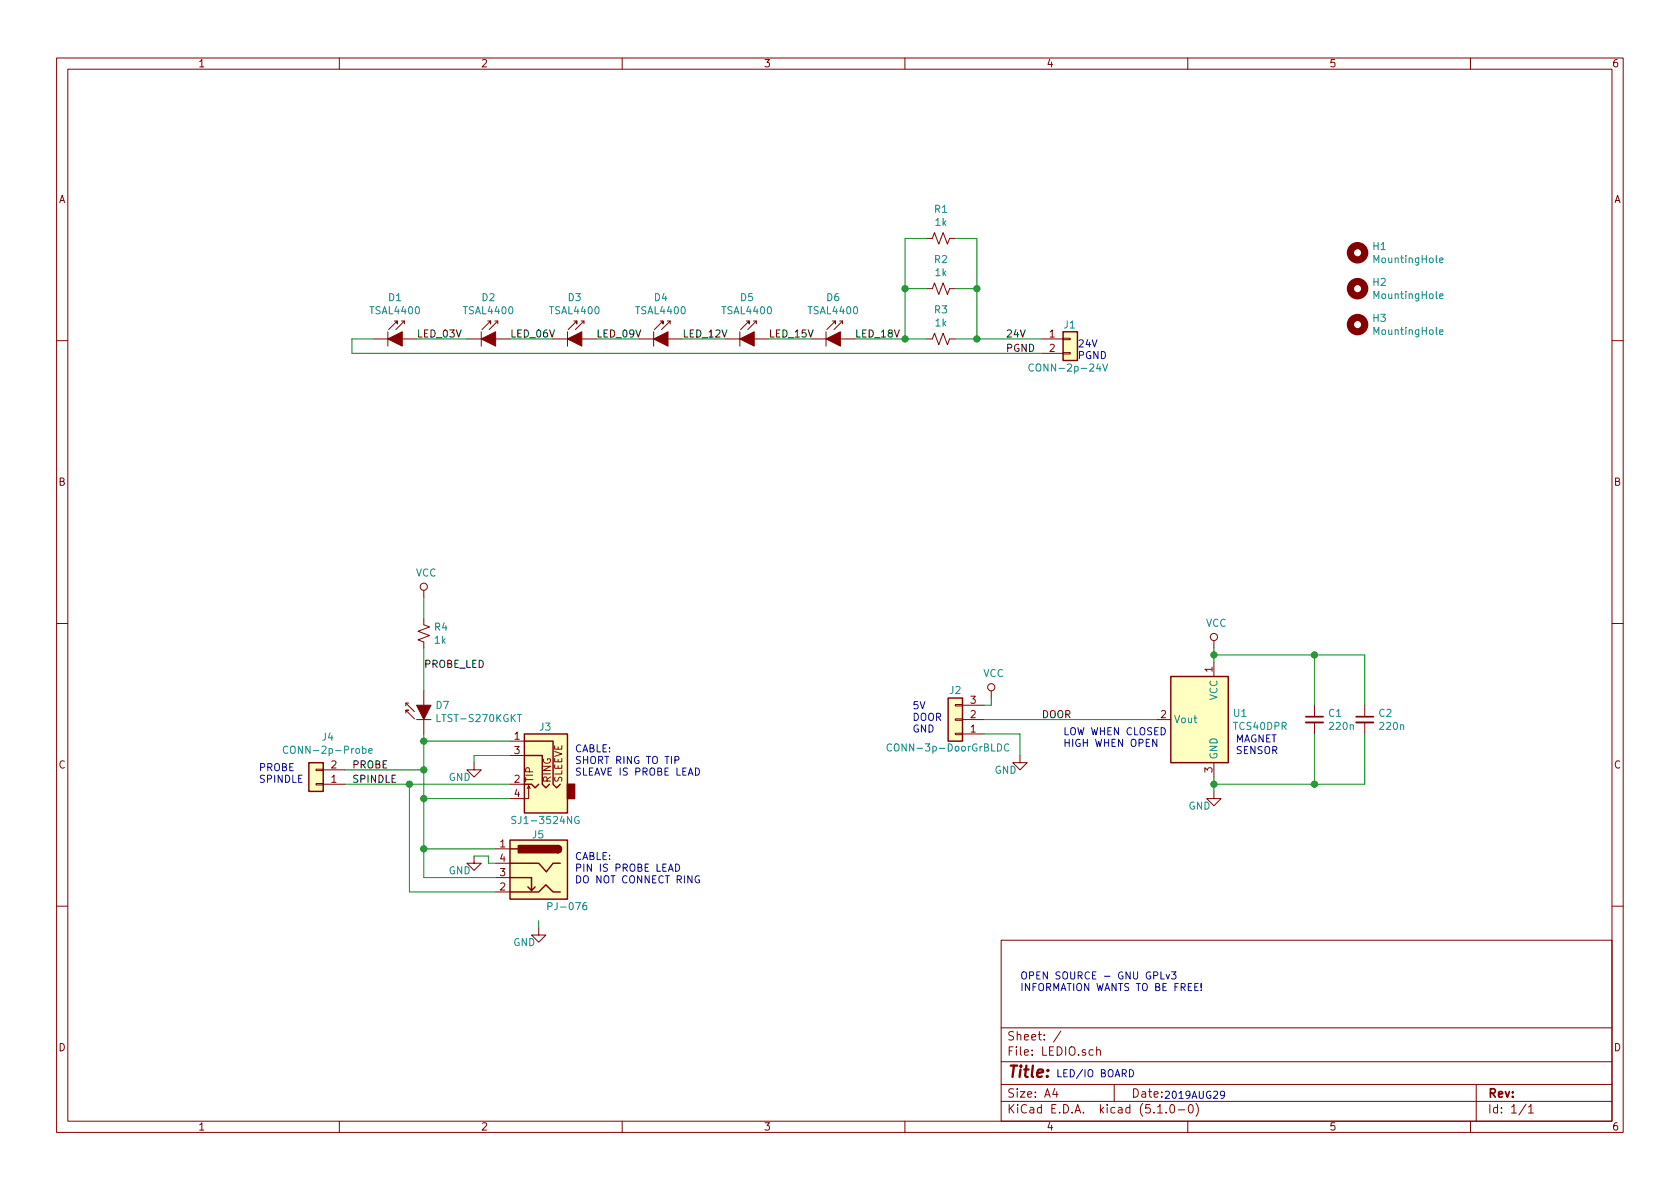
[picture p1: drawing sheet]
EESchema Schematic File Version 4
EELAYER 29 0
EELAYER END
$Descr A4 11693 8268
encoding utf-8
Sheet 1 1
Title ""
Date ""
Rev ""
Comp ""
Comment1 ""
Comment2 ""
Comment3 ""
Comment4 ""
$EndDescr
$Comp
L Connector_Generic:Conn_01x02 J1
U 1 1
P 7450 2350
F 0 "J1" H 7400 2450 50  0000 L CNN
F 1 "CONN-2p-24V" H 7150 2150 50  0000 L CNN
F 2 "Connector_PinHeader_2.54mm:PinHeader_1x02_P2.54mm_Horizontal" H 7450 2350 50  0001 C CNN
F 3 "~" H 7450 2350 50  0001 C CNN
	1    7450 2350
	1    0    0    -1  
$EndComp
$Comp
L Connector_Generic:Conn_01x03 J2
U 1 1
P 6650 5000
F 0 "J2" H 6650 4800 50  0000 C CNN
F 1 "CONN-3p-DoorGrBLDC" H 6700 5200 50  0000 C CNN
F 2 "Connector_PinHeader_2.54mm:PinHeader_1x03_P2.54mm_Horizontal" H 6650 5000 50  0001 C CNN
F 3 "~" H 6650 5000 50  0001 C CNN
	1    6650 5000
	-1   0    0    1   
$EndComp
$Comp
L Connector:AudioJack3_SwitchTR J3
U 1 1
P 3750 5250
F 0 "J3" H 3750 5450 50  0000 R CNN
F 1 "SJ1-3524NG" H 3950 4800 50  0000 R CNN
F 2 "Audio Connector SJ1-3524NG:CUI_SJ1-3524NG" H 3750 5250 50  0001 C CNN
F 3 "~" H 3750 5250 50  0001 C CNN
	1    3750 5250
	-1   0    0    -1  
$EndComp
$Comp
L LED:TSAL4400 D6
U 1 1
P 5850 2350
F 0 "D6" H 5800 2640 50  0000 C CNN
F 1 "TSAL4400" H 5800 2549 50  0000 C CNN
F 2 "Diode_SMD:D_1206_3216Metric" H 5850 2525 50  0001 C CNN
F 3 "http://www.vishay.com/docs/81006/tsal4400.pdf" H 5800 2350 50  0001 C CNN
	1    5850 2350
	1    0    0    -1  
$EndComp
$Comp
L LED:TSAL4400 D5
U 1 1
P 5250 2350
F 0 "D5" H 5200 2640 50  0000 C CNN
F 1 "TSAL4400" H 5200 2549 50  0000 C CNN
F 2 "Diode_SMD:D_1206_3216Metric" H 5250 2525 50  0001 C CNN
F 3 "http://www.vishay.com/docs/81006/tsal4400.pdf" H 5200 2350 50  0001 C CNN
	1    5250 2350
	1    0    0    -1  
$EndComp
$Comp
L LED:TSAL4400 D4
U 1 1
P 4650 2350
F 0 "D4" H 4600 2640 50  0000 C CNN
F 1 "TSAL4400" H 4600 2549 50  0000 C CNN
F 2 "Diode_SMD:D_1206_3216Metric" H 4650 2525 50  0001 C CNN
F 3 "http://www.vishay.com/docs/81006/tsal4400.pdf" H 4600 2350 50  0001 C CNN
	1    4650 2350
	1    0    0    -1  
$EndComp
$Comp
L LED:TSAL4400 D3
U 1 1
P 4050 2350
F 0 "D3" H 4000 2640 50  0000 C CNN
F 1 "TSAL4400" H 4000 2549 50  0000 C CNN
F 2 "Diode_SMD:D_1206_3216Metric" H 4050 2525 50  0001 C CNN
F 3 "http://www.vishay.com/docs/81006/tsal4400.pdf" H 4000 2350 50  0001 C CNN
	1    4050 2350
	1    0    0    -1  
$EndComp
$Comp
L LED:TSAL4400 D2
U 1 1
P 3450 2350
F 0 "D2" H 3400 2640 50  0000 C CNN
F 1 "TSAL4400" H 3400 2549 50  0000 C CNN
F 2 "Diode_SMD:D_1206_3216Metric" H 3450 2525 50  0001 C CNN
F 3 "http://www.vishay.com/docs/81006/tsal4400.pdf" H 3400 2350 50  0001 C CNN
	1    3450 2350
	1    0    0    -1  
$EndComp
$Comp
L LED:TSAL4400 D1
U 1 1
P 2800 2350
F 0 "D1" H 2750 2640 50  0000 C CNN
F 1 "TSAL4400" H 2750 2549 50  0000 C CNN
F 2 "Diode_SMD:D_1206_3216Metric" H 2800 2525 50  0001 C CNN
F 3 "http://www.vishay.com/docs/81006/tsal4400.pdf" H 2750 2350 50  0001 C CNN
	1    2800 2350
	1    0    0    -1  
$EndComp
$Comp
L Device:R_Small_US R1
U 1 1
P 6550 1650
F 0 "R1" V 6345 1650 50  0000 C CNN
F 1 "1k" V 6436 1650 50  0000 C CNN
F 2 "Resistor_SMD:R_0603_1608Metric" H 6550 1650 50  0001 C CNN
F 3 "~" H 6550 1650 50  0001 C CNN
	1    6550 1650
	0    1    1    0   
$EndComp
$Comp
L Device:R_Small_US R2
U 1 1
P 6550 2000
F 0 "R2" V 6345 2000 50  0000 C CNN
F 1 "1k" V 6436 2000 50  0000 C CNN
F 2 "Resistor_SMD:R_0603_1608Metric" H 6550 2000 50  0001 C CNN
F 3 "~" H 6550 2000 50  0001 C CNN
	1    6550 2000
	0    1    1    0   
$EndComp
$Comp
L Device:R_Small_US R3
U 1 1
P 6550 2350
F 0 "R3" V 6345 2350 50  0000 C CNN
F 1 "1k" V 6436 2350 50  0000 C CNN
F 2 "Resistor_SMD:R_0603_1608Metric" H 6550 2350 50  0001 C CNN
F 3 "~" H 6550 2350 50  0001 C CNN
	1    6550 2350
	0    1    1    0   
$EndComp
Wire Wire Line
	7250 2350 6800 2350
Wire Wire Line
	6800 2350 6800 2000
Wire Wire Line
	6800 2000 6650 2000
Connection ~ 6800 2350
Wire Wire Line
	6800 2350 6650 2350
Wire Wire Line
	6800 2000 6800 1650
Wire Wire Line
	6800 1650 6650 1650
Connection ~ 6800 2000
Wire Wire Line
	6300 1650 6300 2000
Wire Wire Line
	6300 2000 6450 2000
Wire Wire Line
	6450 2350 6300 2350
Wire Wire Line
	6300 2350 6300 2000
Connection ~ 6300 2000
Wire Wire Line
	6300 2350 5950 2350
Connection ~ 6300 2350
Wire Wire Line
	5650 2350 5350 2350
Wire Wire Line
	5050 2350 4750 2350
Wire Wire Line
	4450 2350 4150 2350
Wire Wire Line
	3850 2350 3550 2350
Wire Wire Line
	3250 2350 2900 2350
Wire Wire Line
	2600 2350 2450 2350
Wire Wire Line
	2450 2350 2450 2450
Wire Wire Line
	2450 2450 7250 2450
Text Label 7000 2350 0    50   ~ 0
24V
Text Notes 7500 2500 0    50   ~ 0
24V\nPGND
Text Notes 6350 5100 0    50   ~ 0
5V\nDOOR\nGND
$Comp
L Connector_Generic:Conn_01x02 J4
U 1 1
P 2200 5450
F 0 "J4" H 2118 5125 50  0000 C CNN
F 1 "CONN-2p-Probe" H 2118 5216 50  0000 C CNN
F 2 "Connector_PinHeader_2.54mm:PinHeader_1x02_P2.54mm_Horizontal" H 2200 5450 50  0001 C CNN
F 3 "~" H 2200 5450 50  0001 C CNN
	1    2200 5450
	-1   0    0    1   
$EndComp
Text Notes 1800 5450 0    50   ~ 0
PROBE\nSPINDLE
Wire Wire Line
	3550 5450 2850 5450
Wire Wire Line
	2400 5350 2950 5350
Wire Wire Line
	2950 5350 2950 5150
Wire Wire Line
	2950 5150 3550 5150
$Comp
L power:GND #PWR05
U 1 1
P 3300 5300
F 0 "#PWR05" H 3300 5050 50  0001 C CNN
F 1 "GND" H 3200 5200 50  0000 C CNN
F 2 "" H 3300 5300 50  0001 C CNN
F 3 "" H 3300 5300 50  0001 C CNN
	1    3300 5300
	1    0    0    -1  
$EndComp
Wire Wire Line
	3550 5250 3300 5250
Wire Wire Line
	3300 5250 3300 5300
Wire Wire Line
	3550 5550 2950 5550
Wire Wire Line
	2950 5550 2950 5350
Connection ~ 2950 5350
$Comp
L Connector:Barrel_Jack_Switch_MountingPin J5
U 1 1
P 3750 6100
F 0 "J5" H 3800 6400 50  0000 R CNN
F 1 "PJ-076" H 3700 5900 50  0000 R CNN
F 2 "Audio Connector SJ1-3524NG:CUI_PJ-076" H 3800 6060 50  0001 C CNN
F 3 "~" H 3800 6060 50  0001 C CNN
	1    3750 6100
	-1   0    0    -1  
$EndComp
Wire Wire Line
	3450 5900 2950 5900
Wire Wire Line
	2950 5900 2950 5550
Connection ~ 2950 5550
Wire Wire Line
	3450 6100 2950 6100
Wire Wire Line
	2950 6100 2950 5900
Connection ~ 2950 5900
Wire Wire Line
	3450 6200 2850 6200
Wire Wire Line
	2850 6200 2850 5450
Connection ~ 2850 5450
Wire Wire Line
	2850 5450 2400 5450
$Comp
L power:GND #PWR07
U 1 1
P 3300 5950
F 0 "#PWR07" H 3300 5700 50  0001 C CNN
F 1 "GND" H 3200 5850 50  0000 C CNN
F 2 "" H 3300 5950 50  0001 C CNN
F 3 "" H 3300 5950 50  0001 C CNN
	1    3300 5950
	1    0    0    -1  
$EndComp
Wire Wire Line
	3450 6000 3400 6000
Wire Wire Line
	3400 6000 3400 5950
Wire Wire Line
	3400 5950 3300 5950
$Comp
L Device:R_Small_US R4
U 1 1
P 2950 4400
F 0 "R4" H 3018 4446 50  0000 L CNN
F 1 "1k" H 3018 4355 50  0000 L CNN
F 2 "Resistor_SMD:R_0603_1608Metric" H 2950 4400 50  0001 C CNN
F 3 "~" H 2950 4400 50  0001 C CNN
	1    2950 4400
	1    0    0    -1  
$EndComp
$Comp
L LED:TSAL4400 D7
U 1 1
P 2950 4900
F 0 "D7" V 2946 4822 50  0000 R CNN
F 1 "LTST-S270KGKT" V 2855 4822 50  0000 R CNN
F 2 "Diode_SMD:D_0603_1608Metric" H 2950 5075 50  0001 C CNN
F 3 "http://www.vishay.com/docs/81006/tsal4400.pdf" H 2900 4900 50  0001 C CNN
	1    2950 4900
	0    -1   -1   0   
$EndComp
Text Notes 4000 5400 0    50   ~ 0
CABLE:\nSHORT RING TO TIP\nSLEAVE IS PROBE LEAD\n
Text Notes 4000 6150 0    50   ~ 0
CABLE:\nPIN IS PROBE LEAD\nDO NOT CONNECT RING
$Comp
L power:VCC #PWR01
U 1 1
P 2950 4150
F 0 "#PWR01" H 2950 4000 50  0001 C CNN
F 1 "VCC" H 2967 4323 50  0000 C CNN
F 2 "" H 2950 4150 50  0001 C CNN
F 3 "" H 2950 4150 50  0001 C CNN
	1    2950 4150
	1    0    0    -1  
$EndComp
Wire Wire Line
	2950 5150 2950 5100
Connection ~ 2950 5150
Wire Wire Line
	2950 4150 2950 4300
$Comp
L power:VCC #PWR03
U 1 1
P 6900 4850
F 0 "#PWR03" H 6900 4700 50  0001 C CNN
F 1 "VCC" H 6917 5023 50  0000 C CNN
F 2 "" H 6900 4850 50  0001 C CNN
F 3 "" H 6900 4850 50  0001 C CNN
	1    6900 4850
	1    0    0    -1  
$EndComp
Wire Wire Line
	6850 4900 6900 4900
Wire Wire Line
	6900 4900 6900 4850
$Comp
L power:GND #PWR04
U 1 1
P 7100 5250
F 0 "#PWR04" H 7100 5000 50  0001 C CNN
F 1 "GND" H 7000 5150 50  0000 C CNN
F 2 "" H 7100 5250 50  0001 C CNN
F 3 "" H 7100 5250 50  0001 C CNN
	1    7100 5250
	1    0    0    -1  
$EndComp
Wire Wire Line
	7100 5250 7100 5100
Wire Wire Line
	7100 5100 6850 5100
Wire Wire Line
	6300 1650 6450 1650
$Comp
L power:GND #PWR08
U 1 1
P 3750 6450
F 0 "#PWR08" H 3750 6200 50  0001 C CNN
F 1 "GND" H 3650 6350 50  0000 C CNN
F 2 "" H 3750 6450 50  0001 C CNN
F 3 "" H 3750 6450 50  0001 C CNN
	1    3750 6450
	1    0    0    -1  
$EndComp
Wire Wire Line
	3750 6450 3750 6400
$Comp
L Sensor_Magnetic:A1101ELHL U1
U 1 1
P 8350 5000
F 0 "U1" H 8120 5046 50  0000 R CNN
F 1 "TCS40DPR" H 8120 4955 50  0000 R CNN
F 2 "Package_TO_SOT_SMD:SOT-23" H 8350 4650 50  0001 L CIN
F 3 "http://www.allegromicro.com/en/Products/Part_Numbers/1101/1101.pdf" H 8350 5650 50  0001 C CNN
	1    8350 5000
	-1   0    0    -1  
$EndComp
$Comp
L power:GND #PWR06
U 1 1
P 8450 5500
F 0 "#PWR06" H 8450 5250 50  0001 C CNN
F 1 "GND" H 8350 5400 50  0000 C CNN
F 2 "" H 8450 5500 50  0001 C CNN
F 3 "" H 8450 5500 50  0001 C CNN
	1    8450 5500
	1    0    0    -1  
$EndComp
$Comp
L power:VCC #PWR02
U 1 1
P 8450 4500
F 0 "#PWR02" H 8450 4350 50  0001 C CNN
F 1 "VCC" H 8467 4673 50  0000 C CNN
F 2 "" H 8450 4500 50  0001 C CNN
F 3 "" H 8450 4500 50  0001 C CNN
	1    8450 4500
	1    0    0    -1  
$EndComp
$Comp
L Device:C_Small C1
U 1 1
P 9150 5000
F 0 "C1" H 9242 5046 50  0000 L CNN
F 1 "220n" H 9242 4955 50  0000 L CNN
F 2 "Capacitor_SMD:C_0603_1608Metric" H 9150 5000 50  0001 C CNN
F 3 "~" H 9150 5000 50  0001 C CNN
	1    9150 5000
	1    0    0    -1  
$EndComp
$Comp
L Device:C_Small C2
U 1 1
P 9500 5000
F 0 "C2" H 9592 5046 50  0000 L CNN
F 1 "220n" H 9592 4955 50  0000 L CNN
F 2 "Capacitor_SMD:C_0603_1608Metric" H 9500 5000 50  0001 C CNN
F 3 "~" H 9500 5000 50  0001 C CNN
	1    9500 5000
	1    0    0    -1  
$EndComp
Wire Wire Line
	8450 4500 8450 4550
Wire Wire Line
	8450 4550 9150 4550
Wire Wire Line
	9500 4550 9500 4900
Connection ~ 8450 4550
Wire Wire Line
	8450 4550 8450 4600
Wire Wire Line
	9150 4900 9150 4550
Connection ~ 9150 4550
Wire Wire Line
	9150 4550 9500 4550
Wire Wire Line
	9150 5100 9150 5450
Wire Wire Line
	9150 5450 8450 5450
Wire Wire Line
	8450 5450 8450 5500
Wire Wire Line
	8450 5450 8450 5400
Connection ~ 8450 5450
Wire Wire Line
	9500 5100 9500 5450
Wire Wire Line
	9500 5450 9150 5450
Connection ~ 9150 5450
Wire Wire Line
	6850 5000 8050 5000
Text Notes 8600 5250 0    50   ~ 0
MAGNET\nSENSOR
Text Notes 8100 7650 0    50   ~ 0
2019AUG29
Text Notes 7350 7500 0    50   ~ 0
LED/IO BOARD
Text Notes 7100 6900 0    50   ~ 0
OPEN SOURCE - GNU GPLv3\nINFORMATION WANTS TO BE FREE!
Text Notes 7400 5200 0    50   ~ 0
LOW WHEN CLOSED\nHIGH WHEN OPEN
Text Label 7250 5000 0    50   ~ 0
DOOR
Text Label 2450 5350 0    50   ~ 0
PROBE
Text Label 2450 5450 0    50   ~ 0
SPINDLE
Wire Wire Line
	2950 4500 2950 4800
Text Label 7000 2450 0    50   ~ 0
PGND
Text Label 5950 2350 0    50   ~ 0
LED_18V
Text Label 5350 2350 0    50   ~ 0
LED_15V
Text Label 4750 2350 0    50   ~ 0
LED_12V
Text Label 4150 2350 0    50   ~ 0
LED_09V
Text Label 3550 2350 0    50   ~ 0
LED_06V
Text Label 2900 2350 0    50   ~ 0
LED_03V
$Comp
L Mechanical:MountingHole H1
U 1 1
P 9450 1750
F 0 "H1" H 9550 1796 50  0000 L CNN
F 1 "MountingHole" H 9550 1705 50  0000 L CNN
F 2 "MountingHole:MountingHole_3.2mm_M3" H 9450 1750 50  0001 C CNN
F 3 "~" H 9450 1750 50  0001 C CNN
	1    9450 1750
	1    0    0    -1  
$EndComp
$Comp
L Mechanical:MountingHole H2
U 1 1
P 9450 2000
F 0 "H2" H 9550 2046 50  0000 L CNN
F 1 "MountingHole" H 9550 1955 50  0000 L CNN
F 2 "MountingHole:MountingHole_3.2mm_M3" H 9450 2000 50  0001 C CNN
F 3 "~" H 9450 2000 50  0001 C CNN
	1    9450 2000
	1    0    0    -1  
$EndComp
$Comp
L Mechanical:MountingHole H3
U 1 1
P 9450 2250
F 0 "H3" H 9550 2296 50  0000 L CNN
F 1 "MountingHole" H 9550 2205 50  0000 L CNN
F 2 "MountingHole:MountingHole_3.2mm_M3" H 9450 2250 50  0001 C CNN
F 3 "~" H 9450 2250 50  0001 C CNN
	1    9450 2250
	1    0    0    -1  
$EndComp
Text Label 2950 4650 0    50   ~ 0
PROBE_LED
$EndSCHEMATC
